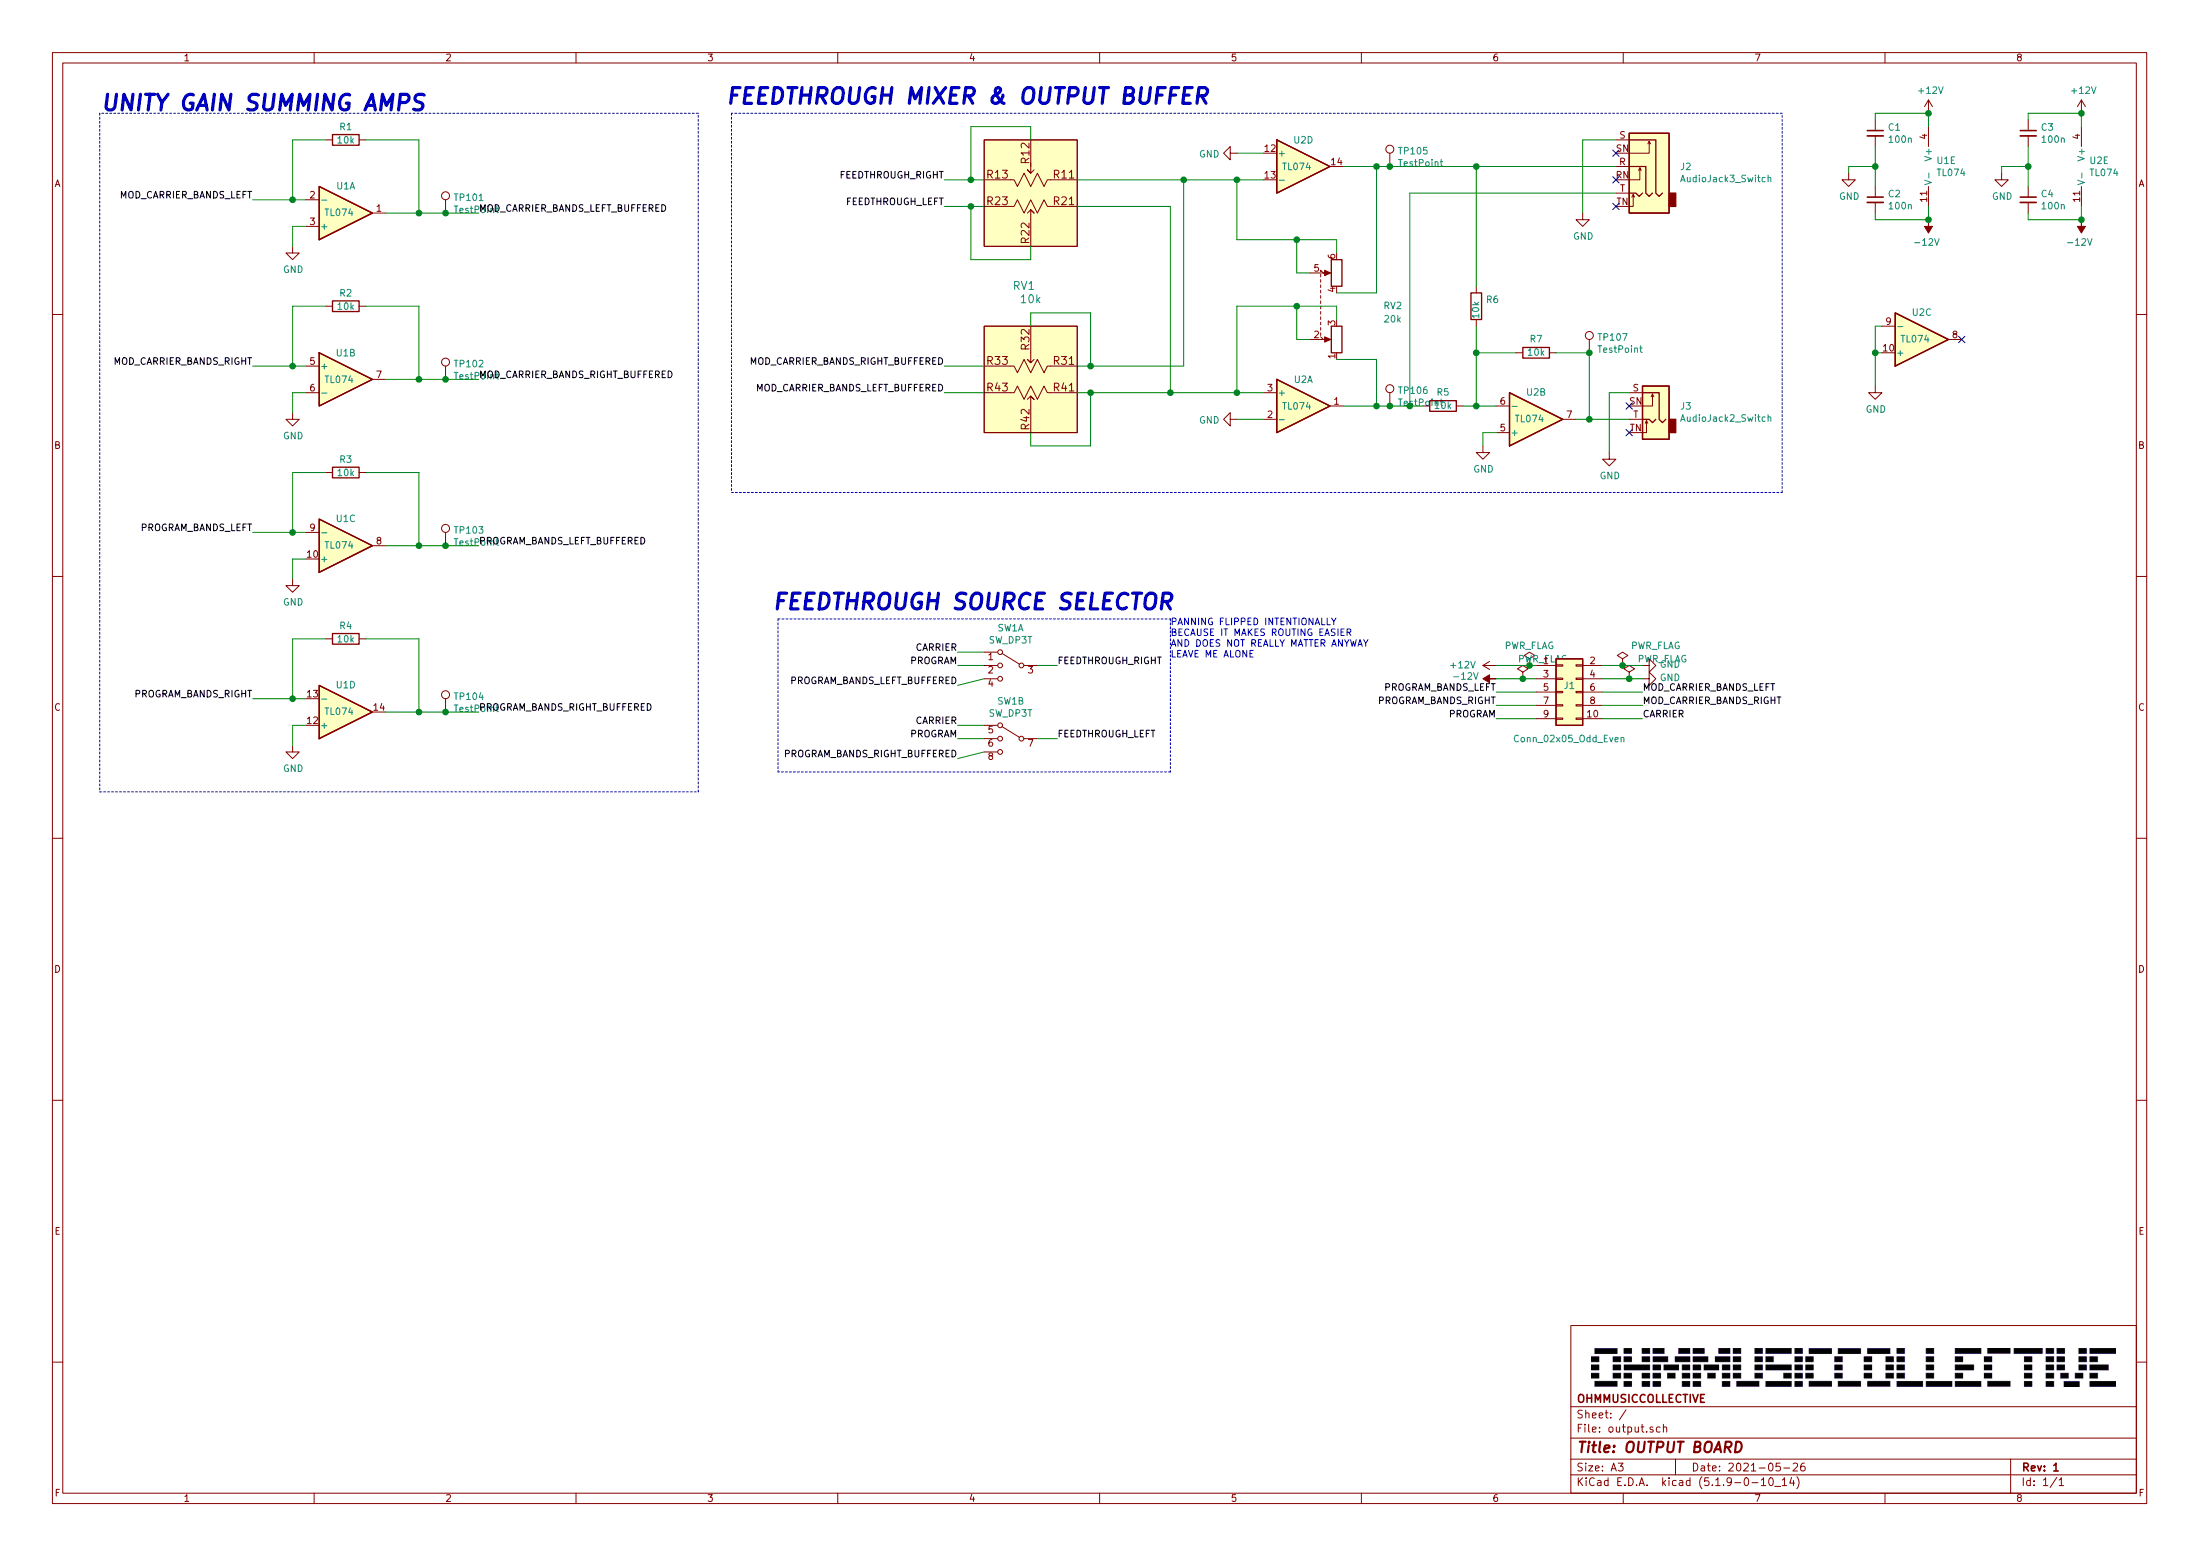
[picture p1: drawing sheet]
EESchema Schematic File Version 4
EELAYER 30 0
EELAYER END
$Descr A3 16535 11693
encoding utf-8
Sheet 1 1
Title "OUTPUT BOARD"
Date "2021-05-26"
Rev "1"
Comp "OHMMUSICCOLLECTIVE"
Comment1 ""
Comment2 ""
Comment3 ""
Comment4 ""
$EndDescr
$Comp
L OHMCODER:PTD904-1015K-B103 RV1
U 1 1
P 7750 2150
F 0 "RV1" V 7750 2200 60  0000 C CNN
F 1 "10k" V 7650 2150 60  0000 C CNN
F 2 "OHMCODER:Bourns_PTD904-2020K-B103" H 7750 2800 60  0001 C CNN
F 3 "" H 7500 2150 60  0000 C CNN
	1    7750 2150
	0    -1   -1   0   
$EndComp
Wire Wire Line
	7750 3250 7750 3350
Wire Wire Line
	7750 3350 8200 3350
Wire Wire Line
	8200 3350 8200 2950
Wire Wire Line
	8200 2950 8100 2950
Wire Wire Line
	8100 2750 8200 2750
Wire Wire Line
	8200 2750 8200 2350
Wire Wire Line
	8200 2350 7750 2350
Wire Wire Line
	7750 2350 7750 2450
Wire Wire Line
	7100 2950 7400 2950
Wire Wire Line
	7100 2750 7400 2750
Wire Wire Line
	7750 1850 7750 1950
Wire Wire Line
	7750 1950 7300 1950
Wire Wire Line
	7300 1950 7300 1550
Wire Wire Line
	7300 1550 7400 1550
Wire Wire Line
	7400 1350 7300 1350
Wire Wire Line
	7300 1350 7300 950 
Wire Wire Line
	7300 950  7750 950 
Wire Wire Line
	7750 950  7750 1050
Connection ~ 8200 2950
Connection ~ 8200 2750
Wire Wire Line
	7300 1550 7100 1550
Connection ~ 7300 1550
Wire Wire Line
	7300 1350 7100 1350
Connection ~ 7300 1350
Text Label 7100 2950 2    50   ~ 0
MOD_CARRIER_BANDS_LEFT_BUFFERED
Text Label 7100 2750 2    50   ~ 0
MOD_CARRIER_BANDS_RIGHT_BUFFERED
Text Label 7100 1550 2    50   ~ 0
FEEDTHROUGH_LEFT
Text Label 7100 1350 2    50   ~ 0
FEEDTHROUGH_RIGHT
Wire Wire Line
	8900 2750 8900 1350
Wire Wire Line
	8200 2750 8900 2750
Wire Wire Line
	8100 1350 8900 1350
Wire Wire Line
	8800 1550 8800 2950
Wire Wire Line
	8200 2950 8800 2950
Wire Wire Line
	8100 1550 8800 1550
$Comp
L Amplifier_Operational:TL074 U1
U 1 1
P 2600 1600
F 0 "U1" H 2600 1400 50  0000 C CNN
F 1 "TL074" H 2550 1600 50  0000 C CNN
F 2 "OHMCODER:TL074-SOIC-14" H 2550 1700 50  0001 C CNN
F 3 "http://www.ti.com/lit/ds/symlink/tl071.pdf" H 2650 1800 50  0001 C CNN
	1    2600 1600
	1    0    0    1   
$EndComp
$Comp
L Amplifier_Operational:TL074 U1
U 2 1
P 2600 2850
F 0 "U1" H 2600 3050 50  0000 C CNN
F 1 "TL074" H 2550 2850 50  0000 C CNN
F 2 "OHMCODER:TL074-SOIC-14" H 2550 2950 50  0001 C CNN
F 3 "http://www.ti.com/lit/ds/symlink/tl071.pdf" H 2650 3050 50  0001 C CNN
	2    2600 2850
	1    0    0    -1  
$EndComp
$Comp
L Device:R R1
U 1 1
P 2600 1050
F 0 "R1" V 2500 1050 50  0000 C CNN
F 1 "10k" V 2600 1050 50  0000 C CNN
F 2 "Resistor_SMD:R_0603_1608Metric_Pad0.98x0.95mm_HandSolder" V 2530 1050 50  0001 C CNN
F 3 "~" H 2600 1050 50  0001 C CNN
	1    2600 1050
	0    1    1    0   
$EndComp
$Comp
L Device:R R2
U 1 1
P 2600 2300
F 0 "R2" V 2500 2300 50  0000 C CNN
F 1 "10k" V 2600 2300 50  0000 C CNN
F 2 "Resistor_SMD:R_0603_1608Metric_Pad0.98x0.95mm_HandSolder" V 2530 2300 50  0001 C CNN
F 3 "~" H 2600 2300 50  0001 C CNN
	1    2600 2300
	0    1    1    0   
$EndComp
Wire Wire Line
	1900 1500 2200 1500
Wire Wire Line
	2200 1500 2200 1050
Wire Wire Line
	2200 1050 2450 1050
Connection ~ 2200 1500
Wire Wire Line
	2200 1500 2300 1500
Wire Wire Line
	2750 1050 3150 1050
Wire Wire Line
	3150 1050 3150 1600
Connection ~ 3150 1600
Wire Wire Line
	3150 1600 3350 1600
Wire Wire Line
	1900 2750 2200 2750
Wire Wire Line
	2200 2750 2200 2300
Wire Wire Line
	2200 2300 2450 2300
Connection ~ 2200 2750
Wire Wire Line
	2200 2750 2300 2750
Wire Wire Line
	2750 2300 3150 2300
Wire Wire Line
	3150 2300 3150 2850
Wire Wire Line
	3150 2850 2900 2850
Wire Wire Line
	3150 2850 3350 2850
Connection ~ 3150 2850
Wire Wire Line
	2900 1600 3150 1600
Wire Wire Line
	2300 1700 2200 1700
Wire Wire Line
	2200 1700 2200 1850
Wire Wire Line
	2300 2950 2200 2950
Wire Wire Line
	2200 2950 2200 3100
$Comp
L power:GND #PWR01
U 1 1
P 2200 1850
F 0 "#PWR01" H 2200 1600 50  0001 C CNN
F 1 "GND" H 2205 1677 50  0000 C CNN
F 2 "" H 2200 1850 50  0001 C CNN
F 3 "" H 2200 1850 50  0001 C CNN
	1    2200 1850
	1    0    0    -1  
$EndComp
$Comp
L power:GND #PWR02
U 1 1
P 2200 3100
F 0 "#PWR02" H 2200 2850 50  0001 C CNN
F 1 "GND" H 2205 2927 50  0000 C CNN
F 2 "" H 2200 3100 50  0001 C CNN
F 3 "" H 2200 3100 50  0001 C CNN
	1    2200 3100
	1    0    0    -1  
$EndComp
Text Label 1900 1500 2    50   ~ 0
MOD_CARRIER_BANDS_LEFT
Text Label 1900 2750 2    50   ~ 0
MOD_CARRIER_BANDS_RIGHT
Text Label 3600 1600 0    50   ~ 0
MOD_CARRIER_BANDS_LEFT_BUFFERED
Text Label 3600 2850 0    50   ~ 0
MOD_CARRIER_BANDS_RIGHT_BUFFERED
Wire Wire Line
	9750 2550 9750 2300
Wire Wire Line
	9750 2050 9750 1800
Wire Wire Line
	9750 1800 10050 1800
Wire Wire Line
	10050 1800 10050 1900
Wire Wire Line
	9850 2050 9750 2050
Wire Wire Line
	10050 2300 10050 2400
Wire Wire Line
	9750 2300 10050 2300
Wire Wire Line
	9850 2550 9750 2550
$Comp
L Device:R_POT_Dual RV2
U 1 1
P 9950 2300
F 0 "RV2" V 9950 1850 50  0000 R CNN
F 1 "20k" V 9850 1850 50  0000 R CNN
F 2 "OHMCODER:Bourns_PTD902-2020K-A203" H 10200 2225 50  0001 C CNN
F 3 "~" H 10200 2225 50  0001 C CNN
	1    9950 2300
	0    -1   -1   0   
$EndComp
Wire Wire Line
	9500 2950 9300 2950
Connection ~ 8800 2950
Wire Wire Line
	8900 1350 9300 1350
Connection ~ 8900 1350
Wire Wire Line
	9300 1350 9300 1800
Wire Wire Line
	9300 1800 9750 1800
Connection ~ 9300 1350
Wire Wire Line
	9300 1350 9500 1350
Connection ~ 9750 1800
Wire Wire Line
	9300 2300 9300 2950
Connection ~ 9300 2950
Wire Wire Line
	9300 2950 8800 2950
Wire Wire Line
	9300 2300 9750 2300
Connection ~ 9750 2300
Wire Wire Line
	10050 2200 10350 2200
Wire Wire Line
	10350 2200 10350 1250
Wire Wire Line
	10350 1250 10100 1250
Wire Wire Line
	10050 2700 10350 2700
Wire Wire Line
	10350 2700 10350 3050
Wire Wire Line
	10350 3050 10100 3050
$Comp
L power:GND #PWR05
U 1 1
P 9300 1150
F 0 "#PWR05" H 9300 900 50  0001 C CNN
F 1 "GND" V 9305 1022 50  0000 R CNN
F 2 "" H 9300 1150 50  0001 C CNN
F 3 "" H 9300 1150 50  0001 C CNN
	1    9300 1150
	0    1    1    0   
$EndComp
Wire Wire Line
	9300 1150 9500 1150
$Comp
L power:GND #PWR06
U 1 1
P 9300 3150
F 0 "#PWR06" H 9300 2900 50  0001 C CNN
F 1 "GND" V 9305 3022 50  0000 R CNN
F 2 "" H 9300 3150 50  0001 C CNN
F 3 "" H 9300 3150 50  0001 C CNN
	1    9300 3150
	0    1    1    0   
$EndComp
Wire Wire Line
	9300 3150 9500 3150
Connection ~ 10350 1250
Text Notes 750  850  0    118  Italic 24
UNITY GAIN SUMMING AMPS
Text Notes 5450 800  0    118  Italic 24
FEEDTHROUGH MIXER & OUTPUT BUFFER
Wire Wire Line
	7200 4900 7400 4900
Wire Wire Line
	7200 5000 7400 5000
Text Notes 5800 4600 0    118  Italic 24
FEEDTHROUGH SOURCE SELECTOR
$Comp
L power:+12V #PWR016
U 1 1
P 14500 850
F 0 "#PWR016" H 14500 700 50  0001 C CNN
F 1 "+12V" H 14515 1023 50  0000 C CNN
F 2 "" H 14500 850 50  0001 C CNN
F 3 "" H 14500 850 50  0001 C CNN
	1    14500 850 
	1    0    0    -1  
$EndComp
$Comp
L power:-12V #PWR017
U 1 1
P 14500 1650
F 0 "#PWR017" H 14500 1750 50  0001 C CNN
F 1 "-12V" H 14515 1823 50  0000 C CNN
F 2 "" H 14500 1650 50  0001 C CNN
F 3 "" H 14500 1650 50  0001 C CNN
	1    14500 1650
	-1   0    0    1   
$EndComp
$Comp
L Switch:SW_DP3T SW1
U 1 1
P 7600 5000
F 0 "SW1" H 7600 5283 50  0000 C CNN
F 1 "SW_DP3T" H 7600 5192 50  0000 C CNN
F 2 "OHMCODER:TE-1470108-8" H 6975 5175 50  0001 C CNN
F 3 "~" H 6975 5175 50  0001 C CNN
	1    7600 5000
	-1   0    0    -1  
$EndComp
$Comp
L Switch:SW_DP3T SW1
U 2 1
P 7600 5550
F 0 "SW1" H 7600 5833 50  0000 C CNN
F 1 "SW_DP3T" H 7600 5742 50  0000 C CNN
F 2 "OHMCODER:TE-1470108-8" H 6975 5725 50  0001 C CNN
F 3 "~" H 6975 5725 50  0001 C CNN
	2    7600 5550
	-1   0    0    -1  
$EndComp
Wire Wire Line
	7200 5450 7400 5450
Wire Wire Line
	7200 5550 7400 5550
Text Label 7950 5550 0    50   ~ 0
FEEDTHROUGH_LEFT
Wire Wire Line
	7950 5000 7800 5000
Wire Wire Line
	7800 5550 7950 5550
Text Label 7950 5000 0    50   ~ 0
FEEDTHROUGH_RIGHT
Wire Wire Line
	7200 5700 7400 5650
Wire Wire Line
	7200 5150 7400 5100
$Comp
L Amplifier_Operational:TL074 U1
U 3 1
P 2600 4100
F 0 "U1" H 2600 3900 50  0000 C CNN
F 1 "TL074" H 2550 4100 50  0000 C CNN
F 2 "OHMCODER:TL074-SOIC-14" H 2550 4200 50  0001 C CNN
F 3 "http://www.ti.com/lit/ds/symlink/tl071.pdf" H 2650 4300 50  0001 C CNN
	3    2600 4100
	1    0    0    1   
$EndComp
$Comp
L Amplifier_Operational:TL074 U1
U 4 1
P 2600 5350
F 0 "U1" H 2600 5150 50  0000 C CNN
F 1 "TL074" H 2550 5350 50  0000 C CNN
F 2 "OHMCODER:TL074-SOIC-14" H 2550 5450 50  0001 C CNN
F 3 "http://www.ti.com/lit/ds/symlink/tl071.pdf" H 2650 5550 50  0001 C CNN
	4    2600 5350
	1    0    0    1   
$EndComp
$Comp
L Device:R R3
U 1 1
P 2600 3550
F 0 "R3" V 2500 3550 50  0000 C CNN
F 1 "10k" V 2600 3550 50  0000 C CNN
F 2 "Resistor_SMD:R_0603_1608Metric_Pad0.98x0.95mm_HandSolder" V 2530 3550 50  0001 C CNN
F 3 "~" H 2600 3550 50  0001 C CNN
	1    2600 3550
	0    1    1    0   
$EndComp
$Comp
L Device:R R4
U 1 1
P 2600 4800
F 0 "R4" V 2500 4800 50  0000 C CNN
F 1 "10k" V 2600 4800 50  0000 C CNN
F 2 "Resistor_SMD:R_0603_1608Metric_Pad0.98x0.95mm_HandSolder" V 2530 4800 50  0001 C CNN
F 3 "~" H 2600 4800 50  0001 C CNN
	1    2600 4800
	0    1    1    0   
$EndComp
Wire Wire Line
	1900 4000 2200 4000
Wire Wire Line
	2200 4000 2200 3550
Wire Wire Line
	2200 3550 2450 3550
Connection ~ 2200 4000
Wire Wire Line
	2200 4000 2300 4000
Wire Wire Line
	2750 3550 3150 3550
Wire Wire Line
	3150 3550 3150 4100
Connection ~ 3150 4100
Wire Wire Line
	3150 4100 3350 4100
Wire Wire Line
	1900 5250 2200 5250
Wire Wire Line
	2200 5250 2200 4800
Wire Wire Line
	2200 4800 2450 4800
Connection ~ 2200 5250
Wire Wire Line
	2200 5250 2300 5250
Wire Wire Line
	2750 4800 3150 4800
Wire Wire Line
	3150 4800 3150 5350
Wire Wire Line
	3150 5350 2900 5350
Wire Wire Line
	3150 5350 3350 5350
Connection ~ 3150 5350
Wire Wire Line
	2900 4100 3150 4100
Wire Wire Line
	2300 4200 2200 4200
Wire Wire Line
	2200 4200 2200 4350
Wire Wire Line
	2300 5450 2200 5450
Wire Wire Line
	2200 5450 2200 5600
$Comp
L power:GND #PWR03
U 1 1
P 2200 4350
F 0 "#PWR03" H 2200 4100 50  0001 C CNN
F 1 "GND" H 2205 4177 50  0000 C CNN
F 2 "" H 2200 4350 50  0001 C CNN
F 3 "" H 2200 4350 50  0001 C CNN
	1    2200 4350
	1    0    0    -1  
$EndComp
$Comp
L power:GND #PWR04
U 1 1
P 2200 5600
F 0 "#PWR04" H 2200 5350 50  0001 C CNN
F 1 "GND" H 2205 5427 50  0000 C CNN
F 2 "" H 2200 5600 50  0001 C CNN
F 3 "" H 2200 5600 50  0001 C CNN
	1    2200 5600
	1    0    0    -1  
$EndComp
Text Label 1900 4000 2    50   ~ 0
PROGRAM_BANDS_LEFT
Text Label 1900 5250 2    50   ~ 0
PROGRAM_BANDS_RIGHT
Text Label 3600 4100 0    50   ~ 0
PROGRAM_BANDS_LEFT_BUFFERED
Text Label 3600 5350 0    50   ~ 0
PROGRAM_BANDS_RIGHT_BUFFERED
$Comp
L Amplifier_Operational:TL074 U2
U 5 1
P 15750 1250
F 0 "U2" H 15708 1296 50  0000 L CNN
F 1 "TL074" H 15708 1205 50  0000 L CNN
F 2 "OHMCODER:TL074-SOIC-14" H 15700 1350 50  0001 C CNN
F 3 "http://www.ti.com/lit/ds/symlink/tl071.pdf" H 15800 1450 50  0001 C CNN
	5    15750 1250
	1    0    0    -1  
$EndComp
$Comp
L power:+12V #PWR014
U 1 1
P 15650 850
F 0 "#PWR014" H 15650 700 50  0001 C CNN
F 1 "+12V" H 15665 1023 50  0000 C CNN
F 2 "" H 15650 850 50  0001 C CNN
F 3 "" H 15650 850 50  0001 C CNN
	1    15650 850 
	1    0    0    -1  
$EndComp
$Comp
L power:-12V #PWR015
U 1 1
P 15650 1650
F 0 "#PWR015" H 15650 1750 50  0001 C CNN
F 1 "-12V" H 15665 1823 50  0000 C CNN
F 2 "" H 15650 1650 50  0001 C CNN
F 3 "" H 15650 1650 50  0001 C CNN
	1    15650 1650
	-1   0    0    1   
$EndComp
Text Label 7200 5150 2    50   ~ 0
PROGRAM_BANDS_LEFT_BUFFERED
Text Label 7200 5700 2    50   ~ 0
PROGRAM_BANDS_RIGHT_BUFFERED
$Comp
L Connector:AudioJack3_Switch J2
U 1 1
P 12350 1250
F 0 "J2" H 12070 1250 50  0000 R CNN
F 1 "AudioJack3_Switch" H 12070 1159 50  0000 R CNN
F 2 "OHMCODER:Amphenol_ACJS-MHDRM" H 12350 1250 50  0001 C CNN
F 3 "~" H 12350 1250 50  0001 C CNN
	1    12350 1250
	-1   0    0    -1  
$EndComp
$Comp
L power:GND #PWR09
U 1 1
P 11900 1600
F 0 "#PWR09" H 11900 1350 50  0001 C CNN
F 1 "GND" H 11905 1427 50  0000 C CNN
F 2 "" H 11900 1600 50  0001 C CNN
F 3 "" H 11900 1600 50  0001 C CNN
	1    11900 1600
	1    0    0    -1  
$EndComp
NoConn ~ 12150 1550
NoConn ~ 12150 1350
NoConn ~ 12150 1150
Wire Wire Line
	12150 1050 11900 1050
Wire Wire Line
	11900 1050 11900 1600
Wire Wire Line
	10350 1250 10450 1250
$Comp
L Amplifier_Operational:TL074 U2
U 1 1
P 9800 3050
F 0 "U2" H 9800 3250 50  0000 C CNN
F 1 "TL074" H 9750 3050 50  0000 C CNN
F 2 "OHMCODER:TL074-SOIC-14" H 9750 3150 50  0001 C CNN
F 3 "http://www.ti.com/lit/ds/symlink/tl071.pdf" H 9850 3250 50  0001 C CNN
	1    9800 3050
	1    0    0    -1  
$EndComp
$Comp
L Amplifier_Operational:TL074 U2
U 2 1
P 11550 3150
F 0 "U2" H 11550 2950 50  0000 C CNN
F 1 "TL074" H 11500 3150 50  0000 C CNN
F 2 "OHMCODER:TL074-SOIC-14" H 11500 3250 50  0001 C CNN
F 3 "http://www.ti.com/lit/ds/symlink/tl071.pdf" H 11600 3350 50  0001 C CNN
	2    11550 3150
	1    0    0    1   
$EndComp
$Comp
L Amplifier_Operational:TL074 U2
U 3 1
P 14450 2550
F 0 "U2" H 14450 2350 50  0000 C CNN
F 1 "TL074" H 14400 2550 50  0000 C CNN
F 2 "OHMCODER:TL074-SOIC-14" H 14400 2650 50  0001 C CNN
F 3 "http://www.ti.com/lit/ds/symlink/tl071.pdf" H 14500 2750 50  0001 C CNN
	3    14450 2550
	1    0    0    1   
$EndComp
$Comp
L Amplifier_Operational:TL074 U1
U 5 1
P 14600 1250
F 0 "U1" H 14558 1296 50  0000 L CNN
F 1 "TL074" H 14558 1205 50  0000 L CNN
F 2 "OHMCODER:TL074-SOIC-14" H 14550 1350 50  0001 C CNN
F 3 "http://www.ti.com/lit/ds/symlink/tl071.pdf" H 14650 1450 50  0001 C CNN
	5    14600 1250
	1    0    0    -1  
$EndComp
$Comp
L Amplifier_Operational:TL074 U2
U 4 1
P 9800 1250
F 0 "U2" H 9800 1450 50  0000 C CNN
F 1 "TL074" H 9750 1250 50  0000 C CNN
F 2 "OHMCODER:TL074-SOIC-14" H 9750 1350 50  0001 C CNN
F 3 "http://www.ti.com/lit/ds/symlink/tl071.pdf" H 9850 1450 50  0001 C CNN
	4    9800 1250
	1    0    0    -1  
$EndComp
Wire Wire Line
	10350 3050 10450 3050
Wire Wire Line
	10600 3050 10600 1450
Wire Wire Line
	10600 1450 12150 1450
Connection ~ 10350 3050
$Comp
L Device:R R7
U 1 1
P 11550 2650
F 0 "R7" V 11650 2650 50  0000 C CNN
F 1 "10k" V 11550 2650 50  0000 C CNN
F 2 "Resistor_SMD:R_0603_1608Metric_Pad0.98x0.95mm_HandSolder" V 11480 2650 50  0001 C CNN
F 3 "~" H 11550 2650 50  0001 C CNN
	1    11550 2650
	0    -1   -1   0   
$EndComp
$Comp
L Device:R R6
U 1 1
P 11100 2300
F 0 "R6" H 11030 2254 50  0000 R CNN
F 1 "10k" V 11100 2400 50  0000 R CNN
F 2 "Resistor_SMD:R_0603_1608Metric_Pad0.98x0.95mm_HandSolder" V 11030 2300 50  0001 C CNN
F 3 "~" H 11100 2300 50  0001 C CNN
	1    11100 2300
	-1   0    0    1   
$EndComp
$Comp
L Device:R R5
U 1 1
P 10850 3050
F 0 "R5" V 10950 3050 50  0000 C CNN
F 1 "10k" V 10850 3050 50  0000 C CNN
F 2 "Resistor_SMD:R_0603_1608Metric_Pad0.98x0.95mm_HandSolder" V 10780 3050 50  0001 C CNN
F 3 "~" H 10850 3050 50  0001 C CNN
	1    10850 3050
	0    -1   -1   0   
$EndComp
Wire Wire Line
	11100 1250 11100 2150
Connection ~ 11100 1250
Wire Wire Line
	11100 1250 12150 1250
Wire Wire Line
	11100 2450 11100 2650
Wire Wire Line
	11100 3050 11000 3050
Wire Wire Line
	11250 3050 11100 3050
Connection ~ 11100 3050
Wire Wire Line
	10700 3050 10600 3050
Connection ~ 10600 3050
Wire Wire Line
	11400 2650 11100 2650
Connection ~ 11100 2650
Wire Wire Line
	11100 2650 11100 3050
Wire Wire Line
	11700 2650 11950 2650
Wire Wire Line
	11950 2650 11950 3150
Wire Wire Line
	11950 3150 11850 3150
$Comp
L Connector:AudioJack2_Switch J3
U 1 1
P 12450 3150
F 0 "J3" H 12270 3250 50  0000 R CNN
F 1 "AudioJack2_Switch" H 12270 3159 50  0000 R CNN
F 2 "OHMCODER:Amphenol_ACJM-MHDRM" H 12450 3350 50  0001 C CNN
F 3 "~" H 12450 3350 50  0001 C CNN
	1    12450 3150
	-1   0    0    -1  
$EndComp
Wire Wire Line
	11950 3150 12250 3150
Connection ~ 11950 3150
NoConn ~ 12250 3250
NoConn ~ 12250 3050
$Comp
L power:GND #PWR010
U 1 1
P 12100 3400
F 0 "#PWR010" H 12100 3150 50  0001 C CNN
F 1 "GND" H 12105 3227 50  0000 C CNN
F 2 "" H 12100 3400 50  0001 C CNN
F 3 "" H 12100 3400 50  0001 C CNN
	1    12100 3400
	1    0    0    -1  
$EndComp
Wire Wire Line
	12100 3400 12100 2950
Wire Wire Line
	12100 2950 12250 2950
$Comp
L power:GND #PWR07
U 1 1
P 11150 3350
F 0 "#PWR07" H 11150 3100 50  0001 C CNN
F 1 "GND" H 11155 3177 50  0000 C CNN
F 2 "" H 11150 3350 50  0001 C CNN
F 3 "" H 11150 3350 50  0001 C CNN
	1    11150 3350
	1    0    0    -1  
$EndComp
Wire Wire Line
	11150 3350 11150 3250
Wire Wire Line
	11150 3250 11250 3250
Wire Notes Line
	5850 4650 8800 4650
Wire Notes Line
	8800 4650 8800 5800
Wire Notes Line
	8800 5800 5850 5800
Wire Notes Line
	5850 4650 5850 5800
Wire Notes Line
	5500 850  5500 3700
Wire Notes Line
	5500 3700 13400 3700
Wire Notes Line
	13400 3700 13400 850 
Wire Notes Line
	13400 850  5500 850 
Wire Notes Line
	750  850  750  5950
Wire Notes Line
	750  5950 5250 5950
Wire Notes Line
	5250 5950 5250 850 
Wire Notes Line
	5250 850  750  850 
NoConn ~ 14750 2550
$Comp
L power:GND #PWR013
U 1 1
P 14100 2900
F 0 "#PWR013" H 14100 2650 50  0001 C CNN
F 1 "GND" H 14105 2727 50  0000 C CNN
F 2 "" H 14100 2900 50  0001 C CNN
F 3 "" H 14100 2900 50  0001 C CNN
	1    14100 2900
	1    0    0    -1  
$EndComp
Wire Wire Line
	14150 2450 14100 2450
Wire Wire Line
	14100 2450 14100 2650
Wire Wire Line
	14150 2650 14100 2650
Connection ~ 14100 2650
Wire Wire Line
	14100 2650 14100 2900
$Comp
L Connector_Generic:Conn_02x05_Odd_Even J1
U 1 1
P 11750 5200
F 0 "J1" H 11800 5250 50  0000 C CNN
F 1 "Conn_02x05_Odd_Even" H 11800 4850 50  0000 C CNN
F 2 "OHMCODER:345-010-521-201_Male" H 11750 5200 50  0001 C CNN
F 3 "~" H 11750 5200 50  0001 C CNN
	1    11750 5200
	1    0    0    -1  
$EndComp
$Comp
L power:+12V #PWR08
U 1 1
P 11250 5000
F 0 "#PWR08" H 11250 4850 50  0001 C CNN
F 1 "+12V" V 11250 5150 50  0000 L CNN
F 2 "" H 11250 5000 50  0001 C CNN
F 3 "" H 11250 5000 50  0001 C CNN
	1    11250 5000
	0    -1   -1   0   
$EndComp
$Comp
L power:GND #PWR012
U 1 1
P 12350 5100
F 0 "#PWR012" H 12350 4850 50  0001 C CNN
F 1 "GND" V 12355 4972 50  0000 R CNN
F 2 "" H 12350 5100 50  0001 C CNN
F 3 "" H 12350 5100 50  0001 C CNN
	1    12350 5100
	0    -1   -1   0   
$EndComp
Text Label 11250 5400 2    50   ~ 0
PROGRAM
Text Label 12350 5400 0    50   ~ 0
CARRIER
Text Label 12350 5200 0    50   ~ 0
MOD_CARRIER_BANDS_LEFT
Text Label 12350 5300 0    50   ~ 0
MOD_CARRIER_BANDS_RIGHT
Text Label 11250 5200 2    50   ~ 0
PROGRAM_BANDS_LEFT
Text Label 11250 5300 2    50   ~ 0
PROGRAM_BANDS_RIGHT
Text Label 7200 4900 2    50   ~ 0
CARRIER
Text Label 7200 5450 2    50   ~ 0
CARRIER
Text Label 7200 5000 2    50   ~ 0
PROGRAM
Text Label 7200 5550 2    50   ~ 0
PROGRAM
Wire Wire Line
	12050 5000 12200 5000
Wire Wire Line
	12050 5100 12250 5100
Wire Wire Line
	12050 5200 12350 5200
Wire Wire Line
	11550 5000 11500 5000
Wire Wire Line
	11550 5100 11450 5100
Wire Wire Line
	11250 5200 11550 5200
$Comp
L power:PWR_FLAG #FLG0101
U 1 1
P 11500 5000
F 0 "#FLG0101" H 11500 5075 50  0001 C CNN
F 1 "PWR_FLAG" H 11500 5150 50  0000 C CNN
F 2 "" H 11500 5000 50  0001 C CNN
F 3 "~" H 11500 5000 50  0001 C CNN
	1    11500 5000
	1    0    0    -1  
$EndComp
$Comp
L power:PWR_FLAG #FLG0102
U 1 1
P 11450 5100
F 0 "#FLG0102" H 11450 5175 50  0001 C CNN
F 1 "PWR_FLAG" H 11600 5250 50  0000 C CNN
F 2 "" H 11450 5100 50  0001 C CNN
F 3 "~" H 11450 5100 50  0001 C CNN
	1    11450 5100
	1    0    0    -1  
$EndComp
$Comp
L power:PWR_FLAG #FLG0103
U 1 1
P 12200 5000
F 0 "#FLG0103" H 12200 5075 50  0001 C CNN
F 1 "PWR_FLAG" H 12450 5150 50  0000 C CNN
F 2 "" H 12200 5000 50  0001 C CNN
F 3 "~" H 12200 5000 50  0001 C CNN
	1    12200 5000
	1    0    0    -1  
$EndComp
$Comp
L Device:C_Small C1
U 1 1
P 14100 1000
F 0 "C1" H 14192 1046 50  0000 L CNN
F 1 "100n" H 14192 955 50  0000 L CNN
F 2 "Capacitor_SMD:C_0603_1608Metric_Pad1.08x0.95mm_HandSolder" H 14100 1000 50  0001 C CNN
F 3 "~" H 14100 1000 50  0001 C CNN
	1    14100 1000
	1    0    0    -1  
$EndComp
$Comp
L Device:C_Small C2
U 1 1
P 14100 1500
F 0 "C2" H 14192 1546 50  0000 L CNN
F 1 "100n" H 14192 1455 50  0000 L CNN
F 2 "Capacitor_SMD:C_0603_1608Metric_Pad1.08x0.95mm_HandSolder" H 14100 1500 50  0001 C CNN
F 3 "~" H 14100 1500 50  0001 C CNN
	1    14100 1500
	1    0    0    -1  
$EndComp
$Comp
L Device:C_Small C3
U 1 1
P 15250 1000
F 0 "C3" H 15342 1046 50  0000 L CNN
F 1 "100n" H 15342 955 50  0000 L CNN
F 2 "Capacitor_SMD:C_0603_1608Metric_Pad1.08x0.95mm_HandSolder" H 15250 1000 50  0001 C CNN
F 3 "~" H 15250 1000 50  0001 C CNN
	1    15250 1000
	1    0    0    -1  
$EndComp
$Comp
L Device:C_Small C4
U 1 1
P 15250 1500
F 0 "C4" H 15342 1546 50  0000 L CNN
F 1 "100n" H 15342 1455 50  0000 L CNN
F 2 "Capacitor_SMD:C_0603_1608Metric_Pad1.08x0.95mm_HandSolder" H 15250 1500 50  0001 C CNN
F 3 "~" H 15250 1500 50  0001 C CNN
	1    15250 1500
	1    0    0    -1  
$EndComp
Wire Wire Line
	14100 900  14100 850 
Wire Wire Line
	14100 850  14500 850 
Wire Wire Line
	14100 1600 14100 1650
Wire Wire Line
	14100 1650 14500 1650
Wire Wire Line
	15250 1600 15250 1650
Wire Wire Line
	15250 1650 15650 1650
Wire Wire Line
	15250 900  15250 850 
Wire Wire Line
	15250 850  15650 850 
Wire Wire Line
	14500 950  14500 850 
Connection ~ 14500 850 
Wire Wire Line
	14500 1550 14500 1650
Connection ~ 14500 1650
Wire Wire Line
	15650 1550 15650 1650
Connection ~ 15650 1650
Wire Wire Line
	15650 950  15650 850 
Connection ~ 15650 850 
Wire Wire Line
	15250 1250 15050 1250
Wire Wire Line
	15050 1250 15050 1300
Wire Wire Line
	15250 1250 15250 1100
Wire Wire Line
	15250 1250 15250 1400
Connection ~ 15250 1250
Wire Wire Line
	14100 1400 14100 1250
Wire Wire Line
	14100 1250 13900 1250
Wire Wire Line
	13900 1250 13900 1300
Wire Wire Line
	14100 1250 14100 1100
Connection ~ 14100 1250
$Comp
L power:GND #PWR0101
U 1 1
P 13900 1300
F 0 "#PWR0101" H 13900 1050 50  0001 C CNN
F 1 "GND" H 13905 1127 50  0000 C CNN
F 2 "" H 13900 1300 50  0001 C CNN
F 3 "" H 13900 1300 50  0001 C CNN
	1    13900 1300
	1    0    0    -1  
$EndComp
$Comp
L power:GND #PWR0102
U 1 1
P 15050 1300
F 0 "#PWR0102" H 15050 1050 50  0001 C CNN
F 1 "GND" H 15055 1127 50  0000 C CNN
F 2 "" H 15050 1300 50  0001 C CNN
F 3 "" H 15050 1300 50  0001 C CNN
	1    15050 1300
	1    0    0    -1  
$EndComp
$Comp
L power:-12V #PWR0103
U 1 1
P 11250 5100
F 0 "#PWR0103" H 11250 5200 50  0001 C CNN
F 1 "-12V" V 11265 5228 50  0000 L CNN
F 2 "" H 11250 5100 50  0001 C CNN
F 3 "" H 11250 5100 50  0001 C CNN
	1    11250 5100
	0    -1   -1   0   
$EndComp
$Comp
L power:GND #PWR0104
U 1 1
P 12350 5000
F 0 "#PWR0104" H 12350 4750 50  0001 C CNN
F 1 "GND" V 12355 4872 50  0000 R CNN
F 2 "" H 12350 5000 50  0001 C CNN
F 3 "" H 12350 5000 50  0001 C CNN
	1    12350 5000
	0    -1   -1   0   
$EndComp
$Comp
L power:PWR_FLAG #FLG0104
U 1 1
P 12250 5100
F 0 "#FLG0104" H 12250 5175 50  0001 C CNN
F 1 "PWR_FLAG" H 12500 5250 50  0000 C CNN
F 2 "" H 12250 5100 50  0001 C CNN
F 3 "~" H 12250 5100 50  0001 C CNN
	1    12250 5100
	1    0    0    -1  
$EndComp
Connection ~ 12200 5000
Wire Wire Line
	12200 5000 12350 5000
Connection ~ 12250 5100
Wire Wire Line
	12250 5100 12350 5100
Connection ~ 11500 5000
Wire Wire Line
	11500 5000 11250 5000
Connection ~ 11450 5100
Wire Wire Line
	11450 5100 11250 5100
Wire Wire Line
	11250 5300 11550 5300
Wire Wire Line
	12050 5300 12350 5300
Wire Wire Line
	12050 5400 12350 5400
Wire Wire Line
	11250 5400 11550 5400
Text Notes 8800 4950 0    50   ~ 0
PANNING FLIPPED INTENTIONALLY \nBECAUSE IT MAKES ROUTING EASIER \nAND DOES NOT REALLY MATTER ANYWAY \nLEAVE ME ALONE
$Comp
L Connector:TestPoint TP103
U 1 1
P 3350 4100
F 0 "TP103" H 3408 4218 50  0000 L CNN
F 1 "TestPoint" H 3408 4127 50  0000 L CNN
F 2 "TestPoint:TestPoint_Pad_D2.0mm" H 3550 4100 50  0001 C CNN
F 3 "~" H 3550 4100 50  0001 C CNN
	1    3350 4100
	1    0    0    -1  
$EndComp
Connection ~ 3350 4100
Wire Wire Line
	3350 4100 3600 4100
$Comp
L Connector:TestPoint TP104
U 1 1
P 3350 5350
F 0 "TP104" H 3408 5468 50  0000 L CNN
F 1 "TestPoint" H 3408 5377 50  0000 L CNN
F 2 "TestPoint:TestPoint_Pad_D2.0mm" H 3550 5350 50  0001 C CNN
F 3 "~" H 3550 5350 50  0001 C CNN
	1    3350 5350
	1    0    0    -1  
$EndComp
Connection ~ 3350 5350
Wire Wire Line
	3350 5350 3600 5350
$Comp
L Connector:TestPoint TP102
U 1 1
P 3350 2850
F 0 "TP102" H 3408 2968 50  0000 L CNN
F 1 "TestPoint" H 3408 2877 50  0000 L CNN
F 2 "TestPoint:TestPoint_Pad_D2.0mm" H 3550 2850 50  0001 C CNN
F 3 "~" H 3550 2850 50  0001 C CNN
	1    3350 2850
	1    0    0    -1  
$EndComp
Connection ~ 3350 2850
Wire Wire Line
	3350 2850 3600 2850
$Comp
L Connector:TestPoint TP101
U 1 1
P 3350 1600
F 0 "TP101" H 3408 1718 50  0000 L CNN
F 1 "TestPoint" H 3408 1627 50  0000 L CNN
F 2 "TestPoint:TestPoint_Pad_D2.0mm" H 3550 1600 50  0001 C CNN
F 3 "~" H 3550 1600 50  0001 C CNN
	1    3350 1600
	1    0    0    -1  
$EndComp
Connection ~ 3350 1600
Wire Wire Line
	3350 1600 3600 1600
$Comp
L Connector:TestPoint TP105
U 1 1
P 10450 1250
F 0 "TP105" H 10508 1368 50  0000 L CNN
F 1 "TestPoint" H 10508 1277 50  0000 L CNN
F 2 "TestPoint:TestPoint_Pad_D2.0mm" H 10650 1250 50  0001 C CNN
F 3 "~" H 10650 1250 50  0001 C CNN
	1    10450 1250
	1    0    0    -1  
$EndComp
Connection ~ 10450 1250
Wire Wire Line
	10450 1250 11100 1250
$Comp
L Connector:TestPoint TP106
U 1 1
P 10450 3050
F 0 "TP106" H 10508 3168 50  0000 L CNN
F 1 "TestPoint" H 10508 3077 50  0000 L CNN
F 2 "TestPoint:TestPoint_Pad_D2.0mm" H 10650 3050 50  0001 C CNN
F 3 "~" H 10650 3050 50  0001 C CNN
	1    10450 3050
	1    0    0    -1  
$EndComp
Connection ~ 10450 3050
Wire Wire Line
	10450 3050 10600 3050
$Comp
L Connector:TestPoint TP107
U 1 1
P 11950 2650
F 0 "TP107" H 12008 2768 50  0000 L CNN
F 1 "TestPoint" H 12008 2677 50  0000 L CNN
F 2 "TestPoint:TestPoint_Pad_D2.0mm" H 12150 2650 50  0001 C CNN
F 3 "~" H 12150 2650 50  0001 C CNN
	1    11950 2650
	1    0    0    -1  
$EndComp
Connection ~ 11950 2650
$EndSCHEMATC
